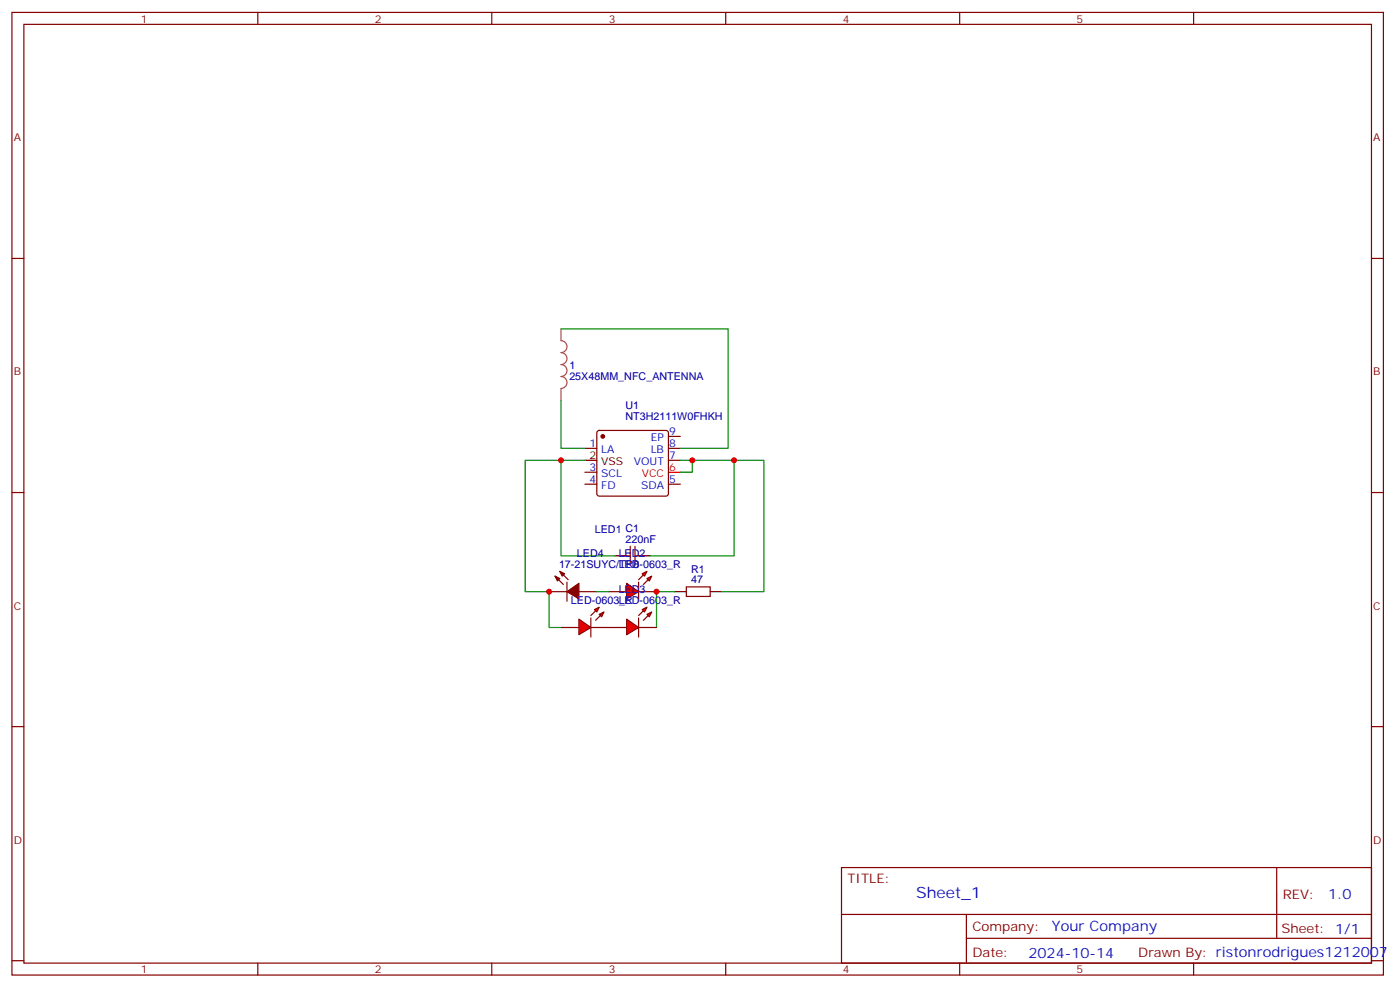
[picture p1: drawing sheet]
<svg xmlns="http://www.w3.org/2000/svg" width="414mm" height="292mm" viewBox="0 0 414 292" stroke-linecap="round" stroke-linejoin="round" font-family="sans-serif">
<g fill="none" stroke="#870000" stroke-width=".35">
<path d="M3.5 3.7h405.4v284.3h-405.4zM7.1 7.2h398.2v277.3h-398.2zM76.2 3.7v3.5M145.3 3.7v3.5M214.5 3.7v3.5M283.6 3.7v3.5M352.8 3.7v3.5M3.5 76.3h3.6M405.3 76.3h3.6M172.9 132.4h3.5M172.9 139.5h3.5M176.6 127.3l.5-.2h19.7l.5 .2 .3 .5v18l-.3 .5-.5 .2h-19.7l-.5-.2-.2-.5v-18z"/>
<path d="M197.6 128.9h3.5M197.6 132.4h3.5M197.6 136h3.5M3.5 145.5h3.6M172.9 143h3.5M197.6 143h3.5M405.3 145.5h3.6M162.3 174.8h5.3M164 170.2l2.5 2.4M165.5 168.8l2.4 2.4M167.6 171.9v5.7M171.1 174.8h5.3"/>
<path d="M185.2 164.2h1.1M186.3 161.4v5.6M187.7 161.4v5.6M187.7 164.2h1M202.8 173.4h7.1v2.8h-7.1zM3.5 214.6h3.6M405.3 214.6h3.6M248.7 256.3h156.6v28.2h-156.6zM377.3 256.3v20.9M248.7 270.1h156.5M285.6 277.2h119.6M285.6 270.1v14.1"/>
<path d="M3.5 283.8h3.6M76.2 284.5v3.5M145.3 284.5v3.5M214.5 284.5v3.5M283.6 284.5v3.5M352.8 284.5v3.5M405.3 283.8h3.6"/>
</g>
<path d="M197.6 139.5h3.5" fill="none" stroke="#f00" stroke-width=".35"/>
<path d="M172.9 136h3.5M181.7 164.2h3.5M188.7 164.2h3.6M199.3 174.8h3.5M209.9 174.8h3.5" fill="none" stroke="#000" stroke-width=".35"/>
<g fill="#870000" stroke="#870000" stroke-width=".35">
<path d="M164 170.2l1.5 .7-.8 .7z"/>
<path d="M165.5 168.8l1.4 .7-.7 .7z"/>
<path d="M167.6 174.8l3.5-2.5v4.6z"/>
<circle cx="178.2" cy="128.9" r=".53"/>
</g>
<path d="M165.8 97.2v3.4a1.76 1.76 0 0 1 1.8 1.8 1.76 1.76 0 0 1-1.8 1.8 1.76 1.76 0 0 1 1.8 1.7 1.76 1.76 0 0 1-1.8 1.8 1.76 1.76 0 0 1 1.8 1.7 1.76 1.76 0 0 1-1.8 1.8 1.76 1.76 0 0 1 1.8 1.8 1.76 1.76 0 0 1-1.8 1.7M165.8 114.8v3.5" fill="none" stroke="#a64a4a" stroke-width=".35"/>
<path d="M165.8 97.2h49.4v35.2h-14.1M165.8 118.3v14.1h7.1M165.8 136h-10.6v38.8h7.1v10.5h3.5M172.9 136h-7.1v28.2h15.9M201.1 136h15.9v28.2h-24.7M204.6 136v3.5h-3.5M217 136h8.8v38.8h-12.4M199.3 174.8h-5.3v10.5" fill="none" stroke="#008700" stroke-width=".35"/>
<g fill="#f00" stroke="#870000" stroke-width=".35">
<path d="M185.2 172.3l3.5 2.5-3.5 2.1z"/>
<path d="M188.7 171.9v5.7z"/>
</g>
<g fill="#870000" stroke="#870000" stroke-width=".35">
<path d="M188.7 171.2l1.4-1.4z"/>
<path d="M190.1 172.6l1.5-1.4z"/>
</g>
<g fill="#f00" stroke="#870000" stroke-width=".35">
<path d="M189.8 169.5l1.4-.7-.7 1.4z"/>
<path d="M191.2 170.9l1.4-.7-.7 1.4z"/>
</g>
<path d="M179.9 174.8h5.3M188.7 174.8h5.3" fill="none" stroke="#870000" stroke-width=".35"/>
<g fill="#f00" stroke="#870000" stroke-width=".35">
<path d="M185.2 182.9l3.5 2.4-3.5 2.2z"/>
<path d="M188.7 182.5v5.7z"/>
</g>
<g fill="#870000" stroke="#870000" stroke-width=".35">
<path d="M188.7 181.8l1.4-1.4z"/>
<path d="M191.6 181.8l-1.5 1.4z"/>
</g>
<g fill="#f00" stroke="#870000" stroke-width=".35">
<path d="M189.8 180.1l1.4-.7-.7 1.4z"/>
<path d="M191.2 181.5l1.4-.7-.7 1.4z"/>
</g>
<path d="M179.9 185.3h5.3M188.7 185.3h5.3" fill="none" stroke="#870000" stroke-width=".35"/>
<g fill="#f00" stroke="#870000" stroke-width=".35">
<path d="M171.1 182.9l3.5 2.4-3.5 2.2z"/>
<path d="M174.6 182.5v5.7z"/>
</g>
<g fill="#870000" stroke="#870000" stroke-width=".35">
<path d="M174.6 181.8l1.4-1.4z"/>
<path d="M177.4 181.8l-1.4 1.4z"/>
</g>
<g fill="#f00" stroke="#870000" stroke-width=".35">
<path d="M175.7 180.1l1.4-.7-.7 1.4z"/>
<path d="M177.1 181.5l1.4-.7-.7 1.4z"/>
</g>
<path d="M165.8 185.3h5.3M174.6 185.3h5.3" fill="none" stroke="#870000" stroke-width=".35"/>
<path d="M176.4 174.8h3.5" fill="none" stroke="#008700" stroke-width=".35"/>
<g fill="#c00">
<circle cx="217" cy="136" r=".88"/>
<circle cx="165.8" cy="136" r=".88"/>
<circle cx="204.6" cy="136" r=".88"/>
<circle cx="194" cy="174.8" r=".88"/>
<circle cx="162.3" cy="174.8" r=".88"/>
</g>
<text font-size="4.6" fill="#00f" x="270.8" y="265.3">Sheet_1</text>
<g font-size="4.2" fill="#00f">
<text x="392.5" y="265.5">1.0</text>
<text x="310.9" y="275.1">Your Company</text>
<text x="304" y="282.9">2024-10-14</text>
</g>
<g font-size="3.9" fill="#800">
<text x="250.5" y="260.8">TITLE:</text>
<text x="379.1" y="265.5">REV:</text>
<text x="287.4" y="275">Company:</text>
<text x="378.7" y="275.7">Sheet: 1/1</text>
<text x="287.4" y="282.7">Date:</text>
<text x="336.4" y="282.8">Drawn By: ristonrodrigues1212007</text>
</g>
<g font-size="3.2" fill="#800">
<text x="41.6" y="6.7">1</text>
<text x="110.8" y="6.7">2</text>
<text x="179.9" y="6.7">3</text>
<text x="249.1" y="6.7">4</text>
<text x="318.2" y="6.7">5</text>
<text x="4.1" y="41.8">A</text>
<text x="405.9" y="41.8">A</text>
<text x="4.1" y="110.9">B</text>
<text x="405.9" y="110.9">B</text>
<text x="4.1" y="180.1">C</text>
<text x="405.9" y="180.1">C</text>
<text x="4.1" y="249.2">D</text>
<text x="405.9" y="249.2">D</text>
<text x="41.6" y="287.5">1</text>
<text x="110.8" y="287.5">2</text>
<text x="179.9" y="287.5">3</text>
<text x="249.1" y="287.5">4</text>
<text x="318.2" y="287.5">5</text>
</g>
<g font-size="3.2" fill="#000080">
<text x="168.3" y="112.1">25X48MM_NFC_ANTENNA</text>
<text x="168.3" y="108.9">1</text>
<text x="184.8" y="124.1">NT3H2111W0FHKH</text>
<text x="184.8" y="120.8">U1</text>
<text x="175.8" y="157.5">LED1 C1</text>
<text x="184.9" y="160.3">220nF</text>
<text x="165.2" y="167.7">17-21SUYC/TR8</text>
<text x="170.5" y="164.5">LED4</text>
<text x="182.9" y="167.7">LED-0603_R</text>
<text x="182.9" y="164.5">LED2</text>
<text x="204.3" y="172.3">47</text>
<text x="204.3" y="169.1">R1</text>
<text x="168.7" y="178.3">LED-0603_R</text>
<text x="182.9" y="178.3">LED-0603_R</text>
<text x="182.9" y="175.1">LED3</text>
</g>
<g font-size="3.2" fill="#00f">
<text x="192.3" y="130.3">EP</text>
<text x="197.7" y="128.6">9</text>
<text x="174.2" y="132.1">1</text>
<text x="177.7" y="133.8">LA</text>
<text x="187.3" y="137.4">VOUT</text>
<text x="192.3" y="133.8">LB</text>
<text x="197.7" y="132.1">8</text>
<text x="197.7" y="135.6">7</text>
<text x="174.2" y="142.7">4</text>
<text x="174.2" y="139.1">3</text>
<text x="177.7" y="140.9">SCL</text>
<text x="197.7" y="142.7">5</text>
<text x="177.7" y="144.4">FD</text>
<text x="189.5" y="144.4">SDA</text>
</g>
<g font-size="3.2">
<text x="174.2" y="135.6">2</text>
<text x="177.7" y="137.4">VSS</text>
</g>
<g font-size="3.2" fill="#f00">
<text x="189.6" y="140.9">VCC</text>
<text x="197.7" y="139.1">6</text>
</g>
</svg>
